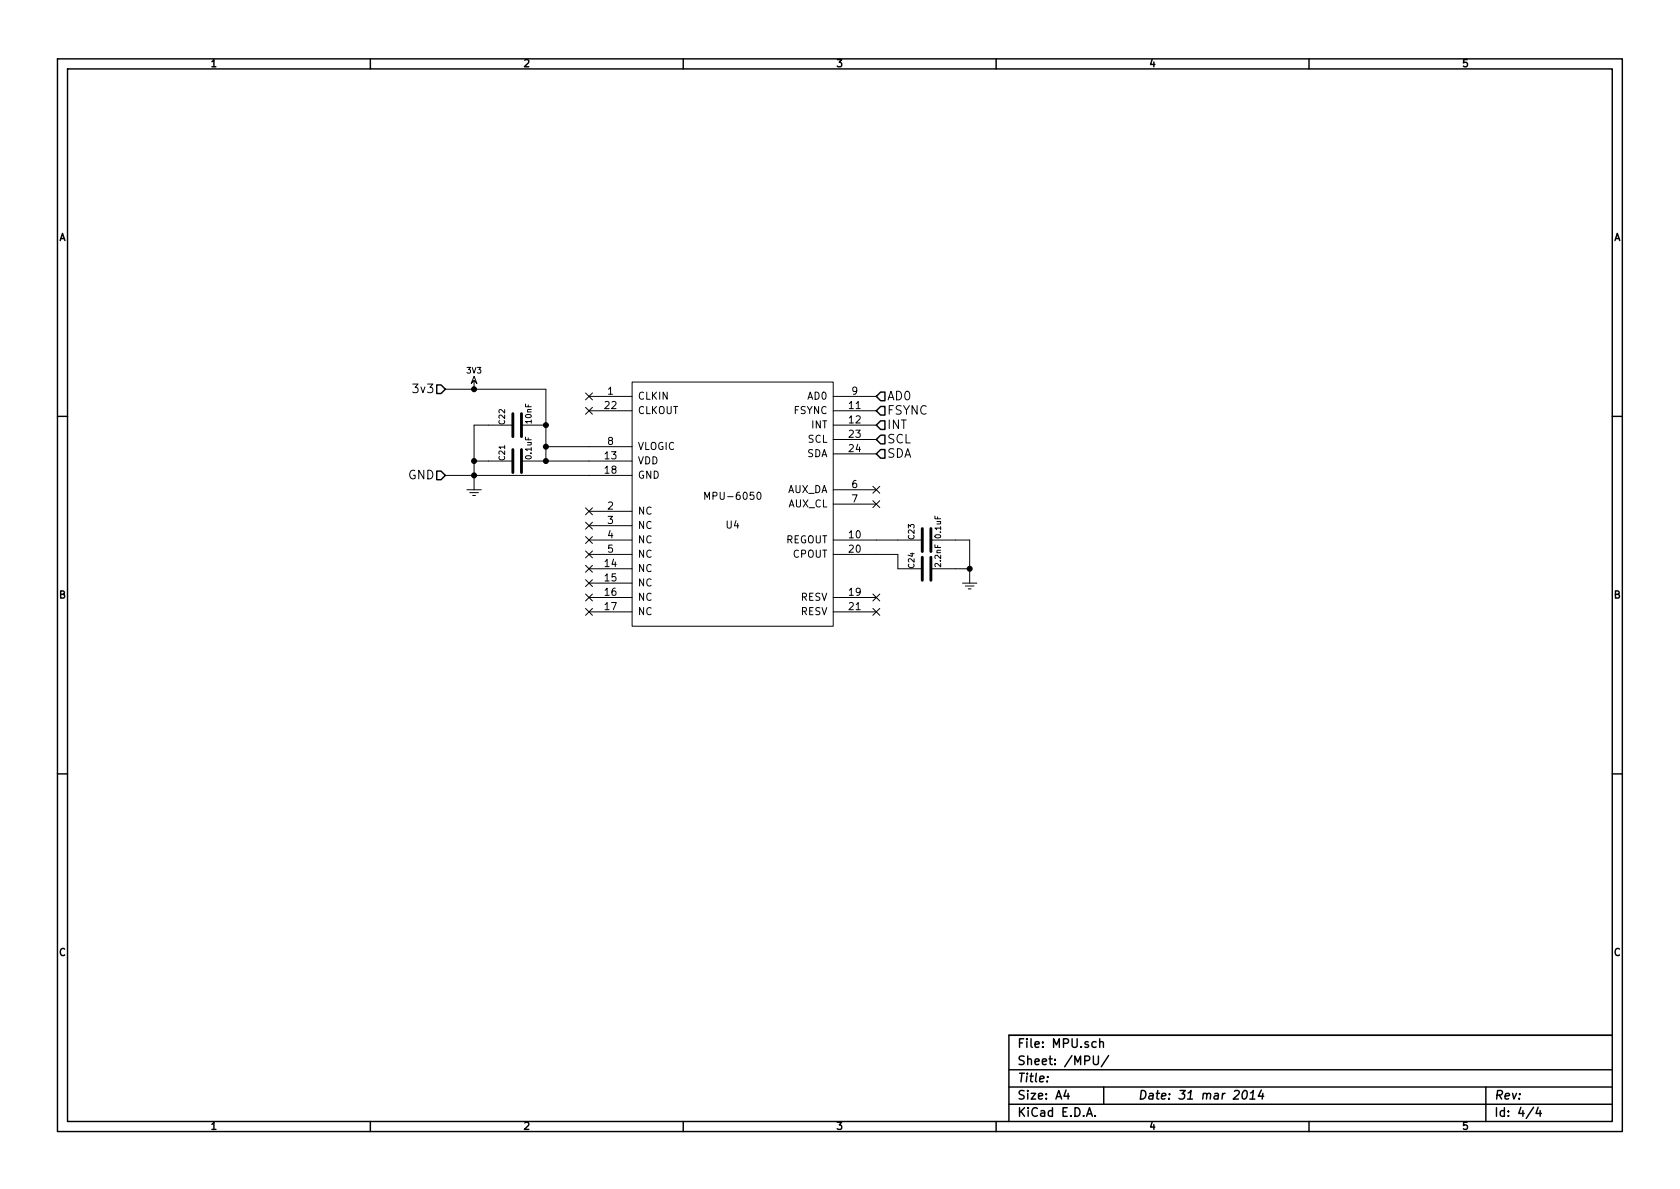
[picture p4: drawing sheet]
EESchema Schematic File Version 2  date Monday, 31 March 2014 17:10:11
LIBS:power
LIBS:device
LIBS:transistors
LIBS:conn
LIBS:linear
LIBS:regul
LIBS:74xx
LIBS:cmos4000
LIBS:adc-dac
LIBS:memory
LIBS:xilinx
LIBS:special
LIBS:microcontrollers
LIBS:dsp
LIBS:microchip
LIBS:analog_switches
LIBS:motorola
LIBS:texas
LIBS:intel
LIBS:audio
LIBS:interface
LIBS:digital-audio
LIBS:philips
LIBS:display
LIBS:cypress
LIBS:siliconi
LIBS:opto
LIBS:atmel
LIBS:contrib
LIBS:valves
LIBS:atmega16
LIBS:ATMEGA32U4
LIBS:LD1117
LIBS:MPU-6050
LIBS:nrf24l01
LIBS:nRF24L01+
LIBS:Quartz
LIBS:Tx-cache
EELAYER 27 0
EELAYER END
$Descr A4 11693 8268
encoding utf-8
Sheet 4 4
Title ""
Date "31 mar 2014"
Rev ""
Comp ""
Comment1 ""
Comment2 ""
Comment3 ""
Comment4 ""
$EndDescr
$Comp
L MPU-6050 U4
U 1 1
P 5100 3550
F 0 "U4" H 5100 3450 50  0000 C CNN
F 1 "MPU-6050" H 5100 3650 50  0000 C CNN
F 2 "MODULE" H 5100 3550 50  0001 C CNN
F 3 "DOCUMENTATION" H 5100 3350 50  0001 C CNN
	1    5100 3550
	1    0    0    -1  
$EndComp
NoConn ~ 4100 2750
NoConn ~ 4100 2850
NoConn ~ 4100 3550
NoConn ~ 4100 3650
NoConn ~ 4100 3750
NoConn ~ 4100 3850
NoConn ~ 4100 3950
NoConn ~ 4100 4050
NoConn ~ 4100 4150
NoConn ~ 4100 4250
NoConn ~ 6100 4250
NoConn ~ 6100 4150
Text HLabel 3100 2700 0    60   Input ~ 0
3v3
Text HLabel 3100 3300 0    60   Input ~ 0
GND
NoConn ~ 6100 3400
NoConn ~ 6100 3500
$Comp
L C C21
U 1 1
P 3600 3200
F 0 "C21" H 3600 3300 40  0000 L CNN
F 1 "0.1uF" H 3606 3115 40  0000 L CNN
F 2 "~" H 3638 3050 30  0000 C CNN
F 3 "~" H 3600 3200 60  0000 C CNN
	1    3600 3200
	0    -1   -1   0   
$EndComp
$Comp
L C C22
U 1 1
P 3600 2950
F 0 "C22" H 3600 3050 40  0000 L CNN
F 1 "10nF" H 3606 2865 40  0000 L CNN
F 2 "~" H 3638 2800 30  0000 C CNN
F 3 "~" H 3600 2950 60  0000 C CNN
	1    3600 2950
	0    -1   -1   0   
$EndComp
Wire Wire Line
	4100 3100 3800 3100
$Comp
L C C23
U 1 1
P 6450 3750
F 0 "C23" H 6450 3850 40  0000 L CNN
F 1 "0.1uF" H 6456 3665 40  0000 L CNN
F 2 "~" H 6488 3600 30  0000 C CNN
F 3 "~" H 6450 3750 60  0000 C CNN
	1    6450 3750
	0    -1   -1   0   
$EndComp
Wire Wire Line
	6100 3750 6250 3750
$Comp
L C C24
U 1 1
P 6450 3950
F 0 "C24" H 6450 4050 40  0000 L CNN
F 1 "2.2nF" H 6456 3865 40  0000 L CNN
F 2 "~" H 6488 3800 30  0000 C CNN
F 3 "~" H 6450 3950 60  0000 C CNN
	1    6450 3950
	0    -1   -1   0   
$EndComp
Text HLabel 6100 2750 2    60   Input ~ 0
AD0
Text HLabel 6100 2850 2    60   Input ~ 0
FSYNC
Text HLabel 6100 2950 2    60   Input ~ 0
INT
Text HLabel 6100 3050 2    60   Input ~ 0
SCL
Text HLabel 6100 3150 2    60   Input ~ 0
SDA
Wire Wire Line
	3800 2700 3800 3200
Wire Wire Line
	3800 3200 4100 3200
Connection ~ 3800 2950
Wire Wire Line
	3100 2700 3800 2700
Wire Wire Line
	3400 3200 3300 3200
Connection ~ 3300 3300
Wire Wire Line
	3300 2950 3400 2950
Connection ~ 3300 3200
Connection ~ 3800 3100
Connection ~ 3800 3200
Wire Wire Line
	3100 3300 4100 3300
Wire Wire Line
	6100 3850 6250 3850
Wire Wire Line
	6250 3850 6250 3950
Wire Wire Line
	6650 3950 6750 3950
Connection ~ 6750 3950
Wire Wire Line
	6650 3750 6750 3750
$Comp
L GND #PWR?
U 1 1
P 6750 4050
F 0 "#PWR?" H 6750 4050 30  0001 C CNN
F 1 "GND" H 6750 3980 30  0001 C CNN
F 2 "" H 6750 4050 60  0000 C CNN
F 3 "" H 6750 4050 60  0000 C CNN
	1    6750 4050
	1    0    0    -1  
$EndComp
Wire Wire Line
	6750 3750 6750 4050
Wire Wire Line
	3300 2950 3300 3400
$Comp
L GND #PWR?
U 1 1
P 3300 3400
F 0 "#PWR?" H 3300 3400 30  0001 C CNN
F 1 "GND" H 3300 3330 30  0001 C CNN
F 2 "" H 3300 3400 60  0000 C CNN
F 3 "" H 3300 3400 60  0000 C CNN
	1    3300 3400
	1    0    0    -1  
$EndComp
$Comp
L 3V3 #PWR?
U 1 1
P 3300 2700
F 0 "#PWR?" H 3300 2800 40  0001 C CNN
F 1 "3V3" H 3300 2825 40  0000 C CNN
F 2 "" H 3300 2700 60  0000 C CNN
F 3 "" H 3300 2700 60  0000 C CNN
	1    3300 2700
	1    0    0    -1  
$EndComp
Connection ~ 3300 2700
$EndSCHEMATC
